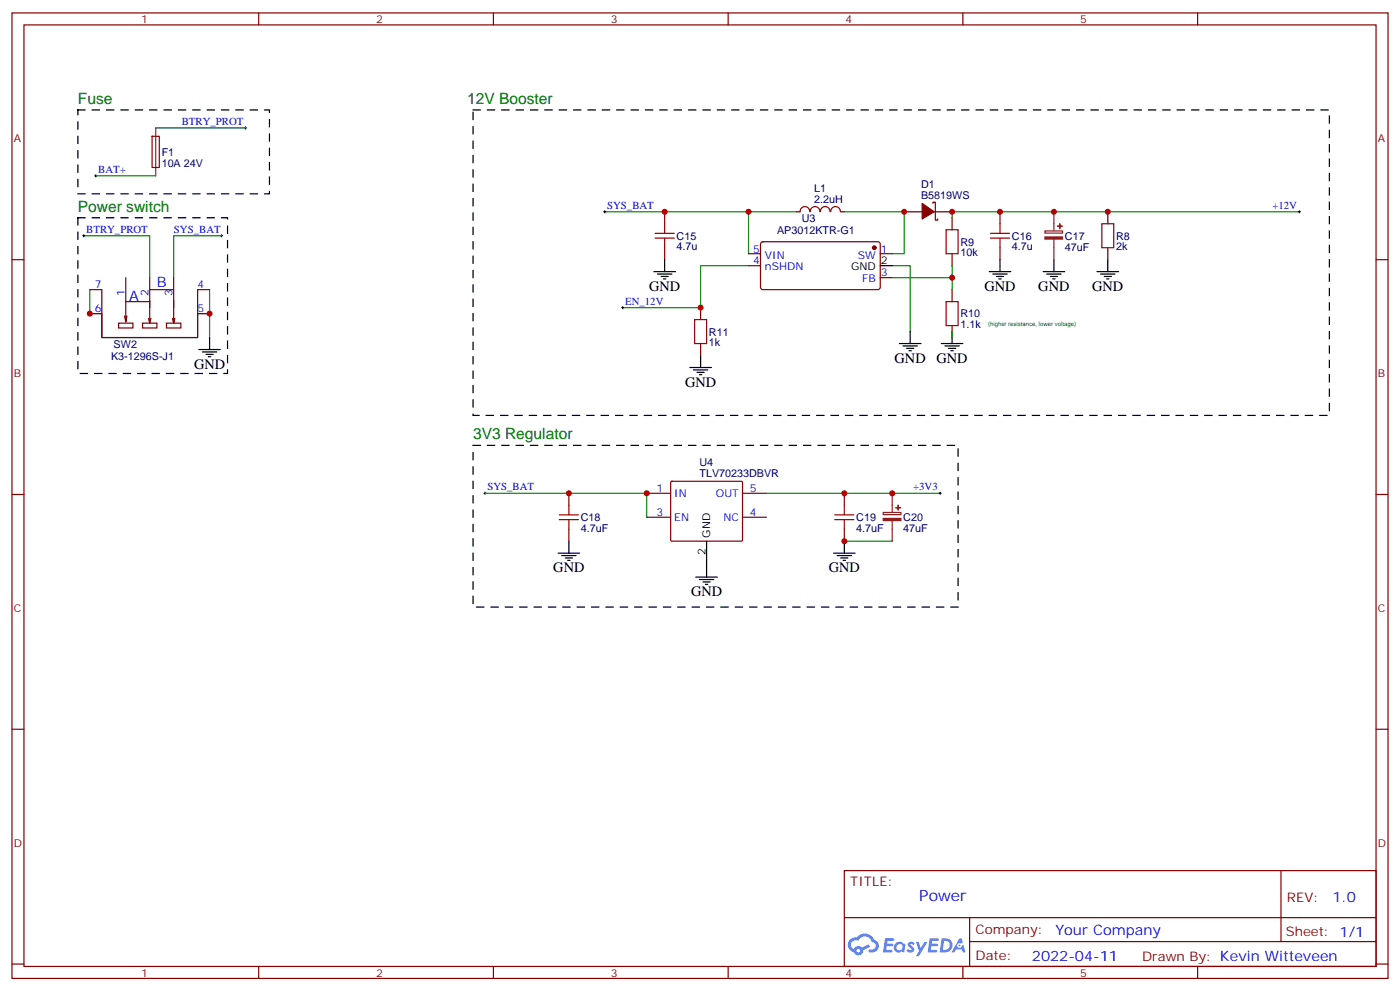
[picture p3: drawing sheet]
<svg xmlns="http://www.w3.org/2000/svg" width="412mm" height="292mm" viewBox="0 0 412 292" stroke-linecap="round" stroke-linejoin="round" font-family="sans-serif">
<g fill="none" stroke="#870000" stroke-width=".35">
<path d="M3.5 3.8h405.4v284.3h-405.4zM7.1 7.3h398.2v277.3h-398.2zM76.2 3.8v3.5M145.3 3.8v3.5M214.5 3.8v3.5M283.6 3.8v3.5M352.8 3.8v3.5M3.5 76.5h3.6M405.3 76.5h3.6M3.5 145.6h3.6M405.3 145.6h3.6M3.5 214.8h3.6"/>
<path d="M405.3 214.8h3.6M248.7 256.4h156.6v28.2h-156.6zM377.3 256.4v20.9M248.7 270.2h156.5M285.6 277.3h119.6M285.6 270.2v14.2M3.5 283.9h3.6M76.2 284.6v3.5M145.3 284.6v3.5M214.5 284.6v3.5M283.6 284.6v3.5M352.8 284.6v3.5"/>
<path d="M405.3 283.9h3.6"/>
</g>
<g fill="#5487ff">
<path d="M267.7 277.6a1.22 1.22 0 0 1 1.7 .2l-.4 .6a.47 .47 0 0 0-.3-.4 .47 .47 0 0 0-.5 .2l.1 .2a1.14 1.14 0 0 1 .8 1.8 1.14 1.14 0 0 1-1.9 0l-.2-.2 .5-.6 .7 .5a.29 .29 0 0 0 .3-.3 .29 .29 0 0 0-.2-.3 1.04 1.04 0 0 1-.6-1.7z"/>
<path d="M260.7 276.3h2.4l.3 .2-.2 .5-1.8 .1-.1 .8h1.5l.3 .4-.3 .4h-1.6l-.2 1.1h1.7l.2 .3-.2 .3-2.6 .1z"/>
<path d="M273.8 276.3h2.4l.3 .2-.1 .5-1.8 .1-.2 .8h1.6l.3 .4-.4 .4h-1.6l-.1 1.1h1.7l.2 .3-.2 .3-2.6 .1z"/>
<path d="M282.6 276.3h.7l.3 1.3-.6 .3a.69 .69 0 0 0-1 .3 .69 .69 0 0 0 .4 .9 .69 .69 0 0 0 .9-.6l.5-.2 .6 2.2h-.8l-.2-.9h-1.8l-.5 .9h-.8z"/>
<path d="M269.8 277.4h.8l.6 1.8 1.1-1.8h.9l-2.6 4.2h-.8l.9-1.5z"/>
<path d="M277.4 276.3l-.6 4.2h1.3a2.11 2.11 0 0 0 2.5-2.1 2.11 2.11 0 0 0-2.5-2.1zM278.1 277.1a1.39 1.39 0 0 1 1.7 1.4 1.39 1.39 0 0 1-1.8 1.3h-.3z"/>
<path d="M263.7 277.9a1.54 1.54 0 0 0-.1 2.2 1.54 1.54 0 0 0 2.2 .1l.6 .3 .3-2.3-.2-.3h-.4a1.49 1.49 0 0 0-2.4 0zM264 278.9a.94 .94 0 0 1 1.8 0 .94 .94 0 0 1-1.8 0z"/>
<path d="M250.4 276.7a2.18 2.18 0 0 0 1.1 3.7 1.44 1.44 0 0 0 1.6 .9 1.44 1.44 0 0 0 1.2-1.4l2-1.1-.5-.7-1.9 1a1.47 1.47 0 0 0-2.4 .4 1.39 1.39 0 0 1-.7-1.9 1.39 1.39 0 0 1 2-.5 2.12 2.12 0 0 1 2.2-1.3 2.12 2.12 0 0 1 1.9 1.7 1.14 1.14 0 0 1 1.1 1.4 1.14 1.14 0 0 1-1.7 .7 .43 .43 0 0 0-.5 .4 .43 .43 0 0 0 .4 .5 1.98 1.98 0 0 0 2.5-1.2 1.98 1.98 0 0 0-1.2-2.6 3.1 3.1 0 0 0-5.3-.6l-.9 .1zM252.3 280a.55 .55 0 0 1 1.1 0 .55 .55 0 0 1-1.1 0z"/>
<circle cx="282.6" cy="278.4" r=".26"/>
</g>
<g fill="none" stroke="#008700" stroke-width=".35">
<path d="M45.9 37.7h26.4M28.2 51.8h17.7M24.7 69.4h19.4v12.4M65.3 69.4h-14.1v12.4M178.2 62.4h42.3v12.3M220.5 78.2h-14.1v12.4h-23M220.5 62.4h14.1M248.7 62.4h17.6v12.3h-3.5M262.8 78.2h5.3v19.4M280.5 78.2v7.1M382.8 62.4h-102.3v1.7M26.5 85.3v7.1h3.5v7h28.2v-7h3.5"/>
<path d="M61.7 85.3v14.1M262.8 81.8h17.7M280.5 97.6v1.8M142.9 145.3h47.6v7M225.8 145.3h51.1M248.7 159.4h14.1"/>
</g>
<g fill="none" stroke="#000" stroke-width=".35">
<path d="M195.8 76.5v3.5M259.3 78.2h3.5M294.6 76.5v3.5M310.4 76.5v3.5M326.3 76.5v3.5M61.7 99.4v3.5M192.6 80h6.4M193.7 80.7h4.2M194.7 81.4h2.1M195.4 82.1h.7M268.1 97.6v3.6M280.5 97.6v3.6"/>
<path d="M291.4 80h6.3M292.5 80.7h4.2M293.5 81.4h2.1M294.2 82.1h.7M307.3 80h6.3M308.3 80.7h4.3M309.4 81.4h2.1M310.1 82.1h.7M323.1 80h6.4M324.2 80.7h4.2M325.3 81.4h2.1M326 82.1h.7"/>
<path d="M58.6 102.9h6.3M59.6 103.6h4.3M60.7 104.4h2.1M61.4 105.1h.7M203.2 108.2h6.3M204.3 108.9h4.2M205.3 109.6h2.1M206 110.3h.7M206.4 104.7v3.5M264.9 101.2h6.4M266 101.9h4.2M267.1 102.6h2.1"/>
<path d="M267.8 103.3h.7M277.3 101.2h6.3M278.3 101.9h4.3M279.4 102.6h2.1M280.1 103.3h.7M167.6 159.4v3.5M208.1 159.4v10.6M248.7 159.4v3.5M164.4 162.9h6.3M165.5 163.6h4.2M166.5 164.3h2.1M167.2 165h.7"/>
<path d="M205 170h6.3M206 170.7h4.3M207.1 171.4h2.1M207.8 172.1h.7M245.5 162.9h6.4M246.6 163.6h4.2M247.6 164.3h2.2M248.4 165h.7"/>
</g>
<path d="M22.9 32.4h56.5v24.7h-56.5zM139.3 32.4h252.3v89.9h-252.3zM22.9 64.1h44.1v45.9h-44.1zM139.3 131.2h142.9v47.6h-142.9z" fill="none" stroke="#000" stroke-width=".35" stroke-dasharray="2.1 2.1"/>
<g fill="none" stroke="#000" stroke-width=".29">
<path d="M72 37.7h.7M72.3 37.3v.7M27.9 51.8h.7M28.2 51.4v.7M24.3 69.4h.7M24.7 69.1v.7M64.9 69.4h.7M65.3 69.1v.7M177.8 62.4h.7M178.2 62v.7M382.4 62.4h.7M382.8 62v.7"/>
<path d="M183.1 90.6h.7M183.4 90.2v.7M142.5 145.3h.7M142.9 144.9v.7M276.6 145.3h.7M276.9 144.9v.7"/>
</g>
<g fill="none" stroke="#870000" stroke-width=".35">
<path d="M44.8 40.2h2.1v9.1h-2.1zM274.8 59.9v-.4h.7v5.3h.7v-.3M195.8 62.4v3.5M195.8 73v3.5M220.5 74.7h3.5M220.5 78.2h3.5M224.2 71.4l.5-.2h34.2l.4 .7-.1 13-.6 .4-34.2-.1-.4-.6v-12.7zM234.6 62.4h1.1M235.7 62.3a1.41 1.41 0 0 1 1.4-1.5 1.41 1.41 0 0 1 1.4 1.5M238.7 62.3a1.41 1.41 0 0 1 1.4-1.5 1.41 1.41 0 0 1 1.4 1.5M241.7 62.3a1.41 1.41 0 0 1 1.4-1.5 1.41 1.41 0 0 1 1.4 1.5M244.7 62.3a1.41 1.41 0 0 1 1.4-1.5 1.41 1.41 0 0 1 1.4 1.5"/>
<path d="M247.6 62.4h1.1M259.3 74.7h3.5M266.3 62.4h5.3M275.2 62.4h5.3M280.5 64.1v3.6M280.5 74.7v3.5M294.6 62.4v3.5M294.6 73v3.5M326.3 62.4v3.5M326.3 73v3.5M26.5 85.3h3.5v14.1h28.2v-14.1h3.5M26.5 92.4h3.5"/>
<path d="M34.9 95.2h4.3v1.4h-4.3zM36.7 93.1l.3 1.7M37 81.8v7M42 95.2h4.2v1.4h-4.2zM43.7 93.8l.4 1.4M44.1 88.8h-7.1v6l.4-1.7M44.1 81.8v13.4M44.1 85.3h7.1M44.4 93.8l-.3 1.4M49 95.2h4.3v1.4h-4.3zM50.8 93.8l.4 1.4M51.2 88.8v6.4l.3-1.4"/>
<path d="M51.2 81.8v8.8M58.2 92.4h3.5M206.4 90.6v3.5M259.3 81.8h3.5M280.5 85.3v3.5M280.5 95.9v3.5M206.4 101.2v3.5M167.6 145.3v3.5M167.6 155.9v3.5M190.5 145.3h7.1M190.5 152.3h7.1M197.6 141.9l.3-.2 20.6 .1 .2 .3v17.1l-.3 .2-20.7-.1-.1-.3z"/>
<path d="M218.7 145.3h7.1M218.7 152.3h7.1M248.7 145.3v3.5M248.7 155.9v3.5"/>
</g>
<g fill="none" stroke="#a10000" stroke-width=".35">
<path d="M193 70.1h5.6M193 68.7h5.6M195.8 65.9v2.8M195.8 70.1v2.9M278.7 67.7h3.5v7h-3.5zM291.7 70.1h5.7M291.7 68.7h5.7M294.6 65.9v2.8M294.6 70.1v2.9M324.6 65.9h3.5v7.1h-3.5zM204.6 94.1h3.5v7.1h-3.5zM278.7 88.8h3.5v7.1h-3.5z"/>
<path d="M164.7 153h5.7M164.7 151.6h5.7M167.6 148.8v2.8M167.6 153v2.9M245.9 153h5.6M245.9 151.6h5.6M248.7 148.8v2.8M248.7 153v2.9"/>
</g>
<path d="M45.9 37.7v14.1M307.8 68h5.2v.7h-5.2zM310.4 62.4v5.6M310.4 70.5v6M260.2 150.9h5.2v.7h-5.2zM262.8 145.3v5.6M262.8 153.4v6" fill="none" stroke="#8c2424" stroke-width=".35"/>
<g fill="#8c2424" stroke="#8c2424" stroke-width=".35">
<path d="M260.2 152.7h5.2v.6h-5.2z"/>
<path d="M263.9 149.5h1.4z"/>
<path d="M264.5 148.8l.1 1.4z"/>
<path d="M307.8 69.8h5.2v.6h-5.2z"/>
<path d="M311.5 66.6h1.4z"/>
<path d="M312.2 65.9v1.4z"/>
</g>
<g fill="#870000" stroke="#870000" stroke-width=".35">
<path d="M271.6 59.9l3.6 2.5-3.6 2.1z"/>
<circle cx="257.5" cy="73" r=".53"/>
</g>
<g fill="#c00">
<circle cx="26.5" cy="92.4" r=".88"/>
<circle cx="61.7" cy="92.4" r=".88"/>
<circle cx="190.5" cy="145.3" r=".88"/>
<circle cx="167.6" cy="145.3" r=".88"/>
<circle cx="248.7" cy="145.3" r=".88"/>
<circle cx="262.8" cy="145.3" r=".88"/>
<circle cx="248.7" cy="159.4" r=".88"/>
<circle cx="294.6" cy="62.4" r=".88"/>
<circle cx="195.8" cy="62.4" r=".88"/>
<circle cx="280.5" cy="81.8" r=".88"/>
<circle cx="280.5" cy="62.4" r=".88"/>
<circle cx="266.3" cy="62.4" r=".88"/>
<circle cx="220.5" cy="62.4" r=".88"/>
<circle cx="206.4" cy="90.6" r=".88"/>
<circle cx="326.3" cy="62.4" r=".88"/>
<circle cx="310.4" cy="62.4" r=".88"/>
</g>
<g font-size="4.6" fill="#060">
<text x="22.9" y="30.6">Fuse</text>
<text x="137.6" y="30.6">12V Booster</text>
<text x="22.9" y="62.4">Power switch</text>
<text x="139.3" y="129.4">3V3 Regulator</text>
</g>
<text font-size="4.6" fill="#00f" x="270.8" y="265.4">Power</text>
<g font-size="4.2" fill="#00f">
<text x="38.1" y="88.5">A</text>
<text x="46.2" y="84.6">B</text>
<text x="392.5" y="265.7">1.0</text>
<text x="310.9" y="275.2">Your Company</text>
<text x="304" y="283">2022-04-11</text>
</g>
<g font-size="4.2">
<text x="191.2" y="85.7">GND</text>
<text x="290" y="85.7">GND</text>
<text x="305.9" y="85.7">GND</text>
<text x="321.7" y="85.7">GND</text>
<text x="263.5" y="106.8">GND</text>
<text x="275.9" y="106.8">GND</text>
<text x="57.1" y="108.6">GND</text>
<text x="201.8" y="113.9">GND</text>
<text x="163" y="168.6">GND</text>
<text x="244.1" y="168.6">GND</text>
<text x="203.6" y="175.6">GND</text>
</g>
<g font-size="3.9" fill="#800">
<text x="250.5" y="261">TITLE:</text>
<text x="379.1" y="265.7">REV:</text>
<text x="287.4" y="275.2">Company:</text>
<text x="378.7" y="275.8">Sheet: 1/1</text>
<text x="287.4" y="282.9">Date:</text>
<text x="336.4" y="282.9">Drawn By: Kevin Witteveen</text>
</g>
<g font-size="3.2" fill="#800">
<text x="41.6" y="6.8">1</text>
<text x="110.8" y="6.8">2</text>
<text x="179.9" y="6.8">3</text>
<text x="249.1" y="6.8">4</text>
<text x="318.2" y="6.8">5</text>
<text x="4.1" y="41.9">A</text>
<text x="405.9" y="41.9">A</text>
<text x="4.1" y="111.1">B</text>
<text x="405.9" y="111.1">B</text>
<text x="4.1" y="180.2">C</text>
<text x="405.9" y="180.2">C</text>
<text x="4.1" y="249.3">D</text>
<text x="405.9" y="249.3">D</text>
<text x="41.6" y="287.6">1</text>
<text x="110.8" y="287.6">2</text>
<text x="179.9" y="287.6">3</text>
<text x="249.1" y="287.6">4</text>
<text x="318.2" y="287.6">5</text>
</g>
<g font-size="3.2" fill="#00f">
<text x="53.5" y="36.8">BTRY_PROT</text>
<text x="28.9" y="50.9">BAT+</text>
<text x="178.9" y="61.5">SYS_BAT</text>
<text x="374.8" y="61.5">+12V</text>
<text x="25.4" y="68.5">BTRY_PROT</text>
<text x="51.3" y="68.5">SYS_BAT</text>
<text x="221.8" y="77.9">4</text>
<text x="221.8" y="74.4">5</text>
<text x="225.3" y="76.1">VIN</text>
<text x="252.7" y="76.1">SW</text>
<text x="259.5" y="74.4">1</text>
<text x="225.3" y="79.7">nSHDN</text>
<text x="254" y="83.2">FB</text>
<text x="259.5" y="81.4">3</text>
<text x="28" y="84.9">7</text>
<text x="36.7" y="87.1" transform="rotate(-90 36.7 87.1)">1</text>
<text x="43.7" y="87.1" transform="rotate(-90 43.7 87.1)">2</text>
<text x="50.8" y="87.1" transform="rotate(-90 50.8 87.1)">3</text>
<text x="58.2" y="84.9">4</text>
<text x="184.1" y="89.7">EN_12V</text>
<text x="28" y="92">6</text>
<text x="58.2" y="92">5</text>
<text x="143.6" y="144.4">SYS_BAT</text>
<text x="193.4" y="144.9">1</text>
<text x="198.6" y="146.3">IN</text>
<text x="210.9" y="146.3">OUT</text>
<text x="220.8" y="144.9">5</text>
<text x="269" y="144.4">+3V3</text>
<text x="193.4" y="152">3</text>
<text x="198.6" y="153.4">EN</text>
<text x="213.1" y="153.4">NC</text>
<text x="220.8" y="152">4</text>
</g>
<g font-size="3.2" fill="#000080">
<text x="47.6" y="45.9">F1</text>
<text x="47.6" y="49.1">10A 24V</text>
<text x="239.8" y="59.8">2.2uH</text>
<text x="239.8" y="56.6">L1</text>
<text x="271.3" y="58.5">B5819WS</text>
<text x="271.3" y="55.3">D1</text>
<text x="236.2" y="65.2">U3</text>
<text x="199.3" y="70.6">C15</text>
<text x="228.9" y="68.8">AP3012KTR-G1</text>
<text x="298.1" y="70.6">C16</text>
<text x="313.7" y="70.6">C17</text>
<text x="328.8" y="70.6">R8</text>
<text x="199.3" y="73.7">4.7u</text>
<text x="282.9" y="75.5">10k</text>
<text x="282.9" y="72.3">R9</text>
<text x="298.1" y="73.7">4.7u</text>
<text x="313.7" y="73.8">47uF</text>
<text x="328.8" y="73.7">2k</text>
<text x="282.9" y="93.5">R10</text>
<text x="208.8" y="101.9">1k</text>
<text x="208.8" y="98.8">R11</text>
<text x="282.9" y="96.7">1.1k</text>
<text x="32.7" y="105.9">K3-1296S-J1</text>
<text x="33.5" y="102.4">SW2</text>
<text x="206" y="137.4">U4</text>
<text x="206" y="140.6">TLV70233DBVR</text>
<text x="171.1" y="153.5">C18</text>
<text x="252.2" y="153.5">C19</text>
<text x="266.1" y="153.5">C20</text>
<text x="171.1" y="156.6">4.7uF</text>
<text x="252.2" y="156.6">4.7uF</text>
<text x="266.1" y="156.7">47uF</text>
</g>
<g font-size="3.2">
<text x="259.5" y="77.9">2</text>
<text x="250.7" y="79.7">GND</text>
<text x="209.2" y="158.3" transform="rotate(-90 209.2 158.3)">GND</text>
<text x="207.8" y="163.5" transform="rotate(-90 207.8 163.5)">2</text>
</g>
<text font-size="1.8" fill="#060" x="291" y="95.9">(higher resistance, lower voltage)</text>
</svg>
